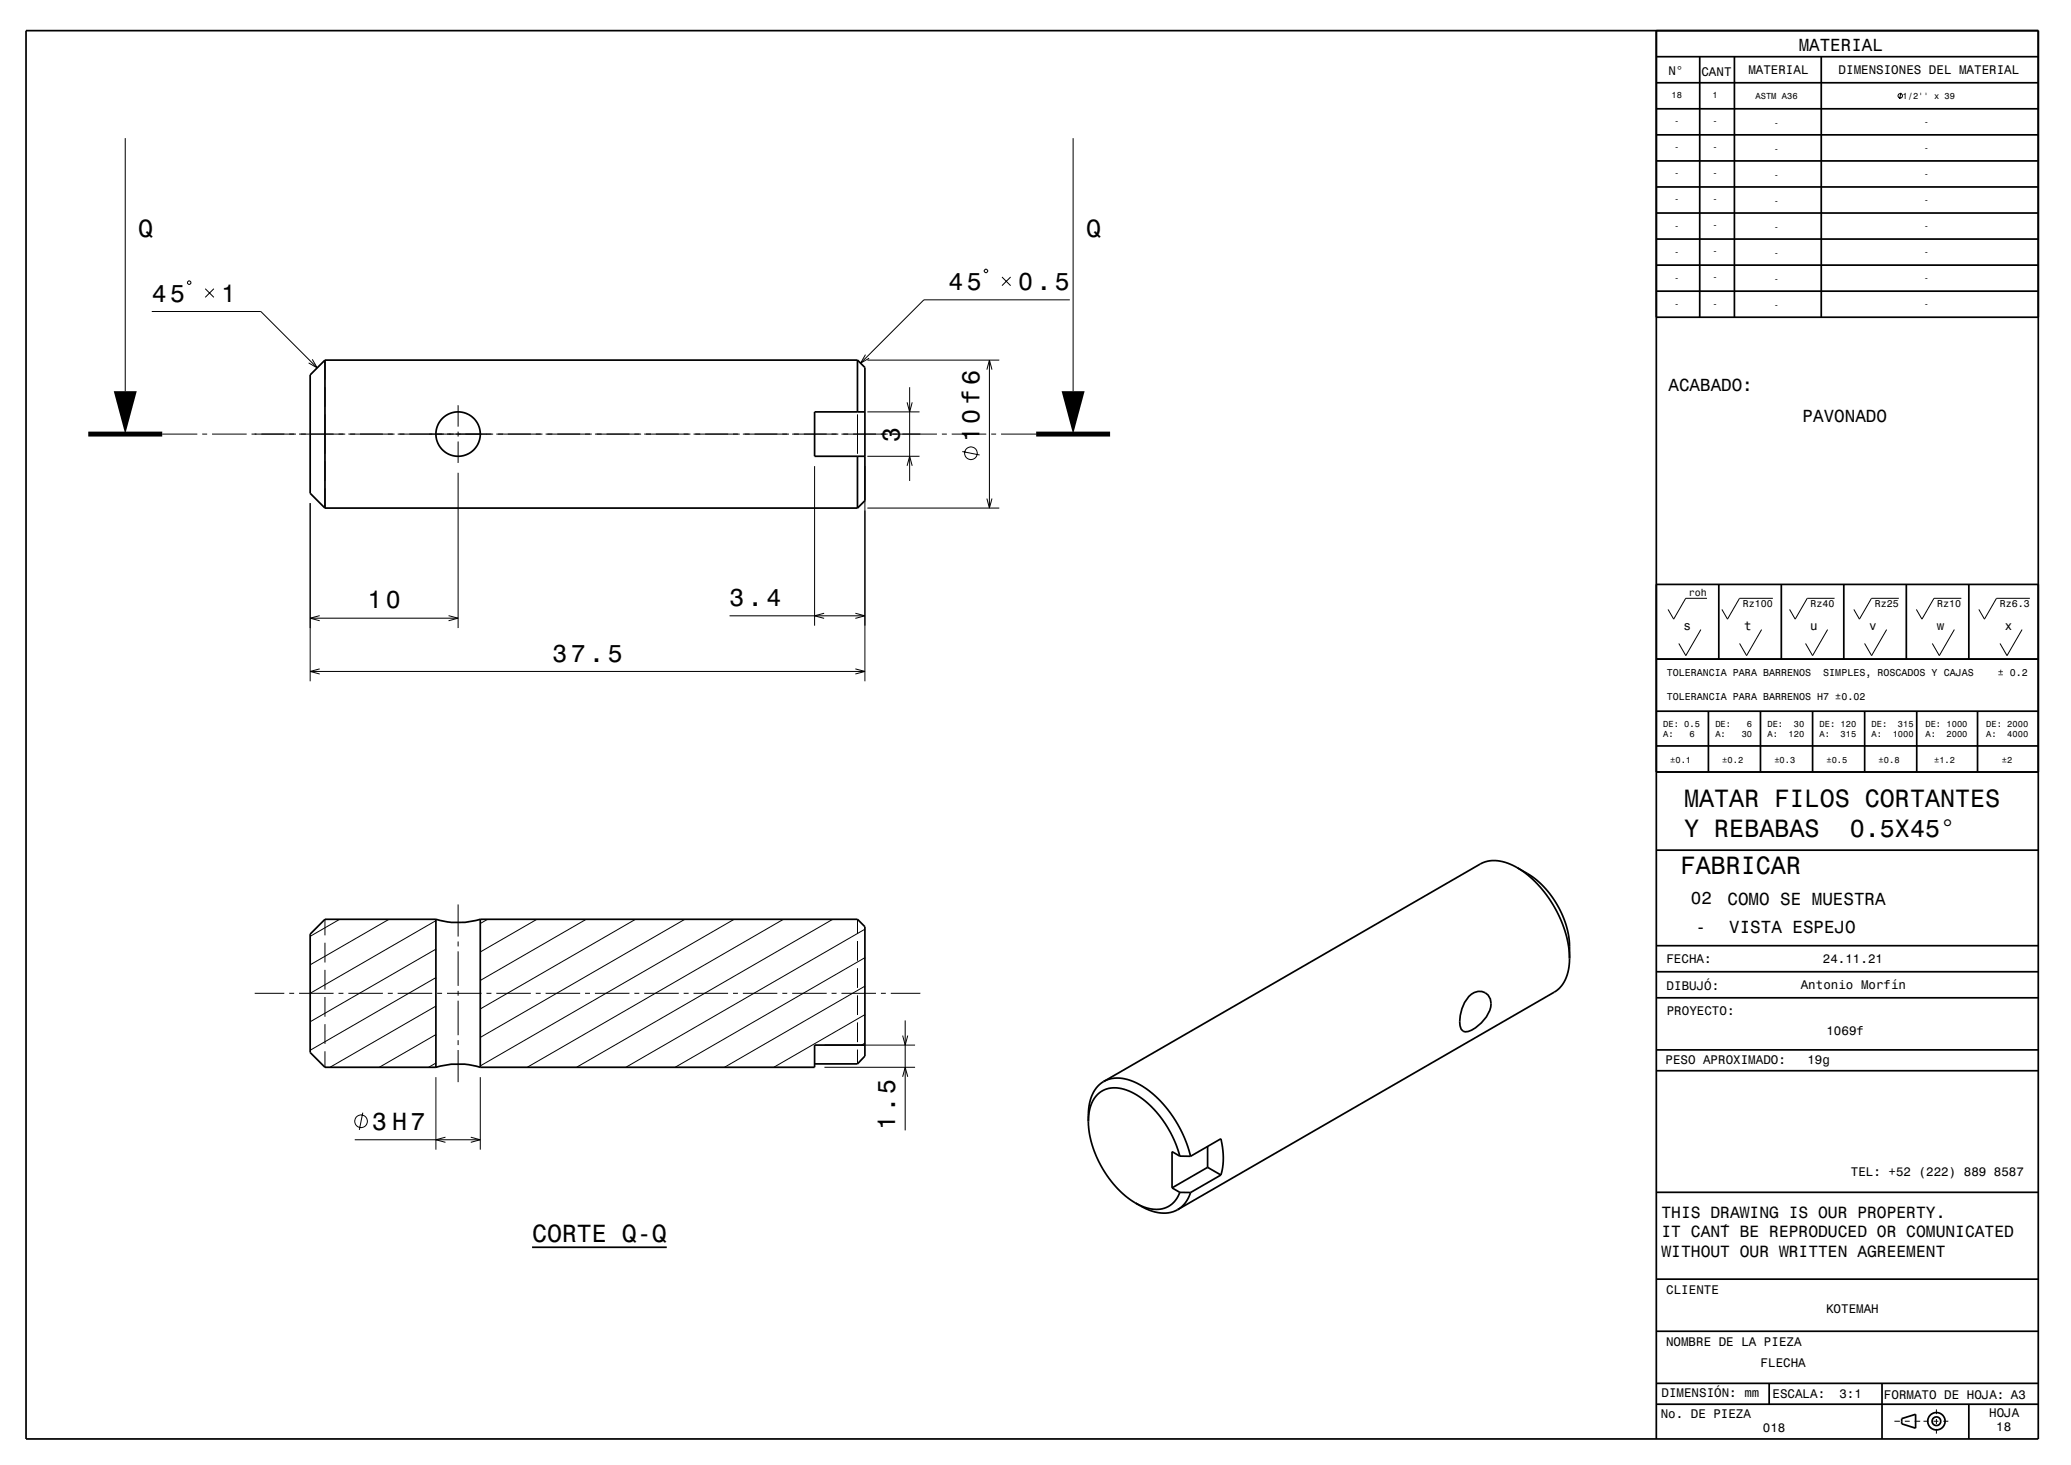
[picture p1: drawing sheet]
<svg xmlns="http://www.w3.org/2000/svg" width="420mm" height="297mm" viewBox="0 0 420 297" stroke-linecap="round" stroke-linejoin="round" font-family="sans-serif">
<g fill="none" stroke="#000" stroke-width=".2">
<path d="M385.5 18.8l-.2 1.2M25.4 28v51.3M217.6 28v51.3M38.3 57h.2l.2 .2v.2l-.2 .3h-.2l-.3-.3v-.2zM41.6 58.5l1.8 1.8M43.4 58.5l-1.8 1.8M199.8 54.6h.3l.2 .2v.3l-.2 .2h-.3l-.2-.2v-.3zM203.2 56.2l1.8 1.7M205 56.2l-1.8 1.7M30.8 63.2h22.1l11.4 11.4M63.3 72.8l1 1.8-1.7-1M65.9 73v4"/>
<path d="M65.9 78.5v4M173.9 73v4M173.9 78.5v4M175.5 71.9l-1 1.7 1.8-1M175.9 73h26.8M184.5 78.5v19M200.1 74.9l.6-1.9 .5 1.9M200.7 73v30M217 60.8h-29.6l-12.9 12.8M32.9 88h7.1M41 88h1M43 88h7"/>
<path d="M51 88h9M60.7 88h9.3M65.9 84v8M65.9 93.5v4M65.9 99v4M70.7 88h9.3M80.7 88h19.3M92.9 82.2v4.3M92.9 87.5v1M92.9 89.5v4.4M92.9 95.9v31.4M100.7 88h9.3"/>
<path d="M110.7 88h9.3M120.7 88h9.3M130.7 88h9.3M140.7 88h9.3M150.7 88h9.3M160.7 88h9.3M165.2 94.5v32.3M170.7 88h9.3M173.9 84v8M173.9 93.5v4M173.9 99v4M175.4 94.5v43.6"/>
<path d="M175.9 92.5h10.6M175.9 83.5h10.6M180.7 88h9.3M184 94.4l.5-1.9 .5 1.9M184 81.6l.5 1.9 .5-1.9M191 88h1M193 88h7M195.2 91.5l3.5 .7M201 88h1M203 88h7.1M62.9 102v36.1M175.9 103h26.8"/>
<path d="M200.1 101.1l.6 1.9 .5-1.9M62.9 136.1h112.5M62.9 125.3h30M64.8 135.6l-1.9 .5 1.9 .5M64.8 124.8l-1.9 .5 1.9 .5M91 124.8l1.9 .5-1.9 .5M148 124.8h27.4M167.1 124.3l-1.9 .5 1.9 .6M173.5 135.6l1.9 .5-1.9 .5M173.5 124.3l1.9 .5-1.9 .6M344.9 127.6l-3 5.3-1.4-2.4M346.2 121.3h-4.3l-2.5 4.2-1.1-2"/>
<path d="M357.3 127.6l-3.1 5.3-1.4-2.4M359.5 121.3h-6.7l-2.5 4.2-1.1-2M370.6 127.6l-3 5.3-1.4-2.4M372.1 121.3h-5.6l-2.4 4.2-1.2-2M382.6 127.6l-3 5.3-1.5-2.4M385.1 121.3h-5.6l-2.4 4.2-1.1-2M396.3 127.6l-3 5.3-1.4-2.4M397.8 121.3h-5.6l-2.4 4.2-1.2-2M410.1 127.6l-3.1 5.3-1.4-2.4M411.7 121.3h-6.8l-2.4 4.2-1.2-2M65.9 186.4v3.2M65.9 191.1v4"/>
<path d="M65.9 196.6v4M68.9 186.4l-6 3.4M78.9 186.4l-16 9.2M88.4 198.2l-25.5 14.7M88.4 192.4l-25.5 14.7M88.4 186.6l-25.5 14.8M92.9 183.4v6.5M92.9 190.9v1M92.9 192.9v7M98.9 186.4l-1.5 .8M108.9 186.4l-11.5 6.6M118.9 186.4l-21.5 12.4"/>
<path d="M128.9 186.4l-31.5 18.1M138.9 186.4l-41.5 23.9M148.9 186.4l-51.5 29.7M158.9 186.4l-52 30M168.9 186.4l-52 30M173.9 186.4v2.9M173.9 190.8v4M173.9 196.3v4M175.4 199.9l-28.5 16.5M175.4 194.2l-38.5 22.2M175.4 188.4l-48.5 28M51.7 201.4h6"/>
<path d="M58.7 201.4h1M60.7 201.4h7M65.9 202.1v4M65.9 207.6v4M65.9 213.1v3.3M68.7 201.4h1M70.7 201.4h7M78.7 201.4h1M80.7 201.4h7M88.4 215.5l-1.5 .9M88.4 209.7l-11.5 6.7M88.4 204l-21.5 12.4"/>
<path d="M88.4 218.4v14.7M88.7 201.4h1M90.7 201.4h7M92.9 200.9v1M92.9 202.9v7M92.9 210.9v1M92.9 212.9v6.5M97.4 218.4v14.7M98.7 201.4h1M100.7 201.4h7M108.7 201.4h1M110.7 201.4h7"/>
<path d="M118.7 201.4h1M120.7 201.4h7M128.7 201.4h1M130.7 201.4h7M138.7 201.4h1M140.7 201.4h7M148.7 201.4h1M150.7 201.4h7M158.7 201.4h1M160.7 201.4h7M167.2 216.4h18.4M167.2 211.9h18.4"/>
<path d="M168.7 201.4h1M170.7 201.4h7M173.9 201.8v4M173.9 207.3v4M173.9 212.8v2.9M175.4 211.5l-.7 .4M175.4 205.7l-18.5 10.7M178.7 201.4h1M180.7 201.4h6M183.1 218.3l.5-1.9 .5 1.9M183.1 209.9l.5 2 .5-2M183.6 206.9v22.3"/>
<path d="M71.9 231.1h25.5M73.6 225.6l-.7 3.5M90.3 230.5l-1.9 .6 1.9 .5M95.5 230.5l1.9 .6-1.9 .5M384.2 288.1h1.1M386.3 288.1h1M388.3 288.1h1.1M390.1 288.1h1M392.1 288.1h1M392.7 285.7v1M392.7 287.7v1M392.7 289.7v.9"/>
<path d="M394.1 288.1h1"/>
<circle cx="385.4" cy="19.4" r=".45"/>
<circle cx="196.9" cy="91.9" r="1.28"/>
<circle cx="73.2" cy="227.3" r="1.28"/>
</g>
<g fill="none" stroke="#000" stroke-width=".35">
<path d="M5.3 6.2h408.1v285.5h-408.1zM335.9 6.2v285.5M335.9 16.8h77.4M335.9 11.5h77.4M344.7 11.5v52.8M351.7 11.5v52.8M369.4 11.5v52.8M335.9 37.9h77.4M335.9 32.6h77.4M335.9 27.3h77.4M335.9 22.1h77.4M335.9 59h77.5"/>
<path d="M335.9 53.7h77.4M335.9 48.5h77.4M335.9 43.2h77.4M65.9 73l-3 3v24l3 3M65.9 73v30M65.9 73h108M173.9 73v10.5M173.9 73l1.5 1.5v27l-1.5 1.5M335.9 64.3h77.5M173.9 92.5v10.5M175.4 83.5h-10.2v9h10.2M65.9 103h108"/>
<path d="M335.9 118.5h77.5M348.6 118.5v15.1M361.3 118.5v15.1M373.9 118.5v15.1M386.6 118.5v15.1M399.3 118.5v15.1M335.9 133.6h77.5M335.9 156.5h77.5M335.9 144.2h77.5M335.9 151.2h77.5M346.5 144.2v12.3M357 144.2v12.3"/>
<path d="M367.6 144.2v12.3M378.2 144.2v12.3M388.7 144.2v12.3M401 144.2v12.3M307.7 175.9l2.7 1.6 1.9 1.5 2 2.1 1.5 2.3 1.3 2.7 .8 2.7 .4 2.4v3.1M307.7 175.9l2 1.4 2 1.8 1.7 2.1 1.7 2.4 1.4 2.7 1 2.7 .6 2.7 .2 2.6M307.7 175.9l-1.9-.9-2.1-.5h-1.7l-1.7 .6-76.5 44.2M335.9 172.4h77.5M88.4 186.4a15.1 15.1 0 0 0 9 0M88.4 186.4h-22.5l-3 3v24l3 3h22.5M88.4 186.4v30M97.4 186.4h76.5l1.5 1.5v26.2l-1.5 1.6h-8.7"/>
<path d="M97.4 186.4v30M318.3 194.3l-.2 2.3-.5 1.7-.9 1.5-1.3 1.2-76.6 44.2M335.9 191.7h77.5M335.9 197h77.5M88.4 216.4a15 15 0 0 1 9 0M175.4 211.9h-10.2v4.5h-67.8M223.8 219.3l1-.5 1.1-.2h1.5l1.1 .2 1.4 .5 1.4 .7 2.6 1.9 2.5 2.5 2.3 3.3 1.6 3.1 1.1 3.6M223.8 219.3l-1.4 1.2-1 1.8-.6 2.4-.1 2.6M297.9 202a2.5 2.5 0 0 1 3.1-.8 2.5 2.5 0 0 1 1.3 2.9 7.7 7.7 0 0 1-4.5 5l-.6 .1a1.64 1.64 0 0 1-1.2-2.1 8.1 8.1 0 0 1 1.9-5.1zM335.9 202.3h77.5M335.9 217.1h77.5M335.9 212.8h77.5"/>
<path d="M220.7 227.3l.2-1.8 .4-1.5 .6-1.3 1-1.1 1.1-.7 1.5-.3h1.6l1.5 .4 1.8 .9 1.5 1.1 1.7 1.5 1.5 1.6 1.3 1.8 1.2 2.2 1 2.2 .7 2.1M220.7 227.3l.2 2.4 .6 2.5 .8 2.2 1.3 2.5 1.4 2.1 1.7 2 1.7 1.6 1.9 1.3M239.3 234.4h2.1M239.3 234.4l-1.6-.9v7.3M241.4 234.4l6.2-3.5 .3 1.9 .2 1.9-.1 1.9-.4 1.6M244.9 236.7l-7.2 4.1M244.9 232.4v4.3M244.9 236.7l2.7 1.5M247.6 238.2l-6.2 3.6M107.9 252.9h27.3M230.3 243.9l2.6 1.4 2.1 .6h2l1.8-.7M237.7 240.8l1.6 .9"/>
<path d="M239.3 241.7l-.6 1.3-.8 .9-.9 .7-1.3 .5-1.3 .1-1.3-.2-1.4-.4-1.4-.7M239.3 241.7l2.1 .1M241.4 241.8l-.5 1.2-.5 .9-1.6 1.3M335.9 259.3h77.5M335.9 241.7h77.5M335.9 269.9h77.5M335.9 284.7h77.5M335.9 280.5h77.5M358.8 280.5v4.2M381.7 280.5v11.2M385.7 287.6l2.8-.9v2.8l-2.8-.8zM399.3 284.7v7"/>
<circle cx="92.9" cy="88" r="4.5"/>
<circle cx="392.7" cy="288.1" r="1.76"/>
<circle cx="392.7" cy="288.1" r=".88"/>
</g>
<path d="M17.9 88h15M210.1 88h15" fill="none" stroke="#000" stroke-width="1" stroke-linecap="butt"/>
<g fill="#000">
<path d="M23.1 79.3h4.6l-2.3 8.7z" fill-rule="evenodd"/>
<path d="M215.3 79.3h4.7l-2.4 8.7z" fill-rule="evenodd"/>
</g>
<g font-size="5.1">
<text x="341.5" y="163.5">MATAR FILOS CORTANTES</text>
<text x="341.5" y="169.6">Y REBABAS</text>
<text x="375.1" y="169.6">0.5X45°</text>
<text x="340.8" y="177.2">FABRICAR</text>
</g>
<g font-size="5">
<text x="28" y="48">Q</text>
<text x="220.3" y="48">Q</text>
<text x="192.4" y="58.8">45</text>
<text x="206.5" y="58.8">0.5</text>
<text x="30.8" y="61.2">45</text>
<text x="44.9" y="61.2">1</text>
<text x="182.5" y="89.5" transform="rotate(-90 182.5 89.5)">3</text>
<text x="198.7" y="89.6" transform="rotate(-90 198.7 89.6)">10 f6</text>
<text x="74.5" y="123.3">10</text>
<text x="148" y="122.8">3.4</text>
<text x="112" y="134.1">37.5</text>
<text x="75.5" y="229.1">3 H7</text>
<text x="181.6" y="229.2" transform="rotate(-90 181.6 229.2)">1.5</text>
<text x="107.9" y="251.9">CORTE Q-Q</text>
</g>
<g font-size="3.6">
<text x="364.8" y="10.3">MATERIAL</text>
<text x="338.4" y="79.3">ACABADO:</text>
<text x="365.6" y="85.6">PAVONADO</text>
<text x="342.9" y="183.3">02</text>
<text x="350.3" y="183.5">COMO SE MUESTRA</text>
<text x="343.9" y="189.2">-</text>
<text x="350.7" y="189.1">VISTA ESPEJO</text>
</g>
<g font-size="3.3">
<text x="337" y="246.8">THIS DRAWING IS OUR PROPERTY.</text>
<text x="337" y="250.8">IT CAN´T BE REPRODUCED OR COMUNICATED</text>
<text x="337" y="254.7">WITHOUT OUR WRITTEN AGREEMENT</text>
</g>
<g font-size="2.5">
<text x="338.3" y="15.2">N°</text>
<text x="345.1" y="15.3">CANT</text>
<text x="354.6" y="15">MATERIAL</text>
<text x="372.9" y="15">DIMENSIONES DEL MATERIAL</text>
<text x="341.4" y="127.6">s</text>
<text x="353.7" y="127.6">t</text>
<text x="367.1" y="127.6">u</text>
<text x="379.1" y="127.6">v</text>
<text x="392.8" y="127.6">w</text>
<text x="406.6" y="127.6">x</text>
<text x="338" y="195.2">FECHA:</text>
<text x="369.7" y="195.2">24.11.21</text>
<text x="338" y="200.7">DIBUJÓ:</text>
<text x="365.2" y="200.5">Antonio Morfín</text>
<text x="338" y="205.8">PROYECTO:</text>
<text x="370.4" y="209.8">1069f</text>
<text x="337.8" y="215.7">PESO APROXIMADO:</text>
<text x="366.5" y="215.8">19g</text>
<text x="375.4" y="238.4">TEL: +52 (222) 889 8587</text>
<text x="337.9" y="262.3">CLIENTE</text>
<text x="370.3" y="266.2">KOTEMAH</text>
<text x="337.9" y="272.9">NOMBRE DE LA PIEZA</text>
<text x="357.1" y="277.2">FLECHA</text>
<text x="336.8" y="287.4">No. DE PIEZA</text>
<text x="337" y="283.3">DIMENSIÓN: mm</text>
<text x="359.5" y="283.4">ESCALA:</text>
<text x="373" y="283.4">3:1</text>
<text x="382.1" y="283.6">FORMATO DE HOJA: A3</text>
<text x="403.4" y="287.2">HOJA</text>
<text x="357.5" y="290.4">018</text>
<text x="404.8" y="290.1">18</text>
</g>
<g font-size="2">
<text x="342.5" y="120.9">roh</text>
<text x="353.4" y="123.1">Rz100</text>
<text x="367.2" y="123.1">Rz40</text>
<text x="380.2" y="123.1">Rz25</text>
<text x="392.9" y="123.1">Rz10</text>
<text x="405.5" y="123.1">Rz6.3</text>
<text x="338" y="137">TOLERANCIA PARA BARRENOS</text>
<text x="369.8" y="137">SIMPLES, ROSCADOS Y CAJAS</text>
<text x="405.2" y="137">± 0.2</text>
<text x="338" y="141.9">TOLERANCIA PARA BARRENOS H7 ±0.02</text>
</g>
<g font-size="1.8">
<text x="339" y="19.9">18</text>
<text x="347.3" y="19.9">1</text>
<text x="356" y="20.2">ASTM A36</text>
<text x="385.8" y="20">1/2'' x 39</text>
<text x="339.5" y="25.2">-</text>
<text x="347.3" y="25.2">-</text>
<text x="359.8" y="25.4">-</text>
<text x="390.2" y="25.3">-</text>
<text x="339.5" y="30.5">-</text>
<text x="339.5" y="35.8">-</text>
<text x="347.3" y="30.5">-</text>
<text x="347.3" y="35.7">-</text>
<text x="359.8" y="30.7">-</text>
<text x="390.2" y="30.6">-</text>
<text x="390.2" y="35.9">-</text>
<text x="339.5" y="41">-</text>
<text x="347.3" y="41">-</text>
<text x="359.8" y="36">-</text>
<text x="359.8" y="41.3">-</text>
<text x="390.2" y="41.2">-</text>
<text x="339.5" y="46.3">-</text>
<text x="347.3" y="46.3">-</text>
<text x="359.8" y="46.6">-</text>
<text x="390.2" y="46.5">-</text>
<text x="339.5" y="51.6">-</text>
<text x="347.3" y="51.6">-</text>
<text x="359.8" y="51.9">-</text>
<text x="390.2" y="51.7">-</text>
<text x="339.5" y="56.9">-</text>
<text x="347.3" y="56.9">-</text>
<text x="359.8" y="57.2">-</text>
<text x="390.2" y="57">-</text>
<text x="339.5" y="62.2">-</text>
<text x="347.3" y="62.1">-</text>
<text x="359.8" y="62.4">-</text>
<text x="390.2" y="62.3">-</text>
<text x="337.3" y="147.3">DE: 0.5</text>
<text x="337.3" y="149.4">A:</text>
<text x="342.7" y="149.4">6</text>
<text x="347.9" y="147.3">DE:</text>
<text x="347.9" y="149.4">A:</text>
<text x="353.2" y="149.4">30</text>
<text x="354.3" y="147.3">6</text>
<text x="358.4" y="147.3">DE:</text>
<text x="358.4" y="149.4">A:</text>
<text x="362.7" y="149.4">120</text>
<text x="363.8" y="147.3">30</text>
<text x="369" y="147.3">DE: 120</text>
<text x="369" y="149.4">A:</text>
<text x="373.3" y="149.4">315</text>
<text x="379.6" y="147.3">DE:</text>
<text x="379.6" y="149.4">A:</text>
<text x="383.8" y="149.4">1000</text>
<text x="384.9" y="147.3">315</text>
<text x="390.5" y="147.3">DE: 1000</text>
<text x="390.5" y="149.4">A:</text>
<text x="394.8" y="149.4">2000</text>
<text x="402.8" y="147.3">DE: 2000</text>
<text x="402.8" y="149.4">A:</text>
<text x="407.1" y="149.4">4000</text>
<text x="338.7" y="154.7">±0.1</text>
<text x="349.3" y="154.7">±0.2</text>
<text x="359.8" y="154.7">±0.3</text>
<text x="370.4" y="154.7">±0.5</text>
<text x="381" y="154.7">±0.8</text>
<text x="392.2" y="154.7">±1.2</text>
<text x="406" y="154.7">±2</text>
</g>
</svg>
